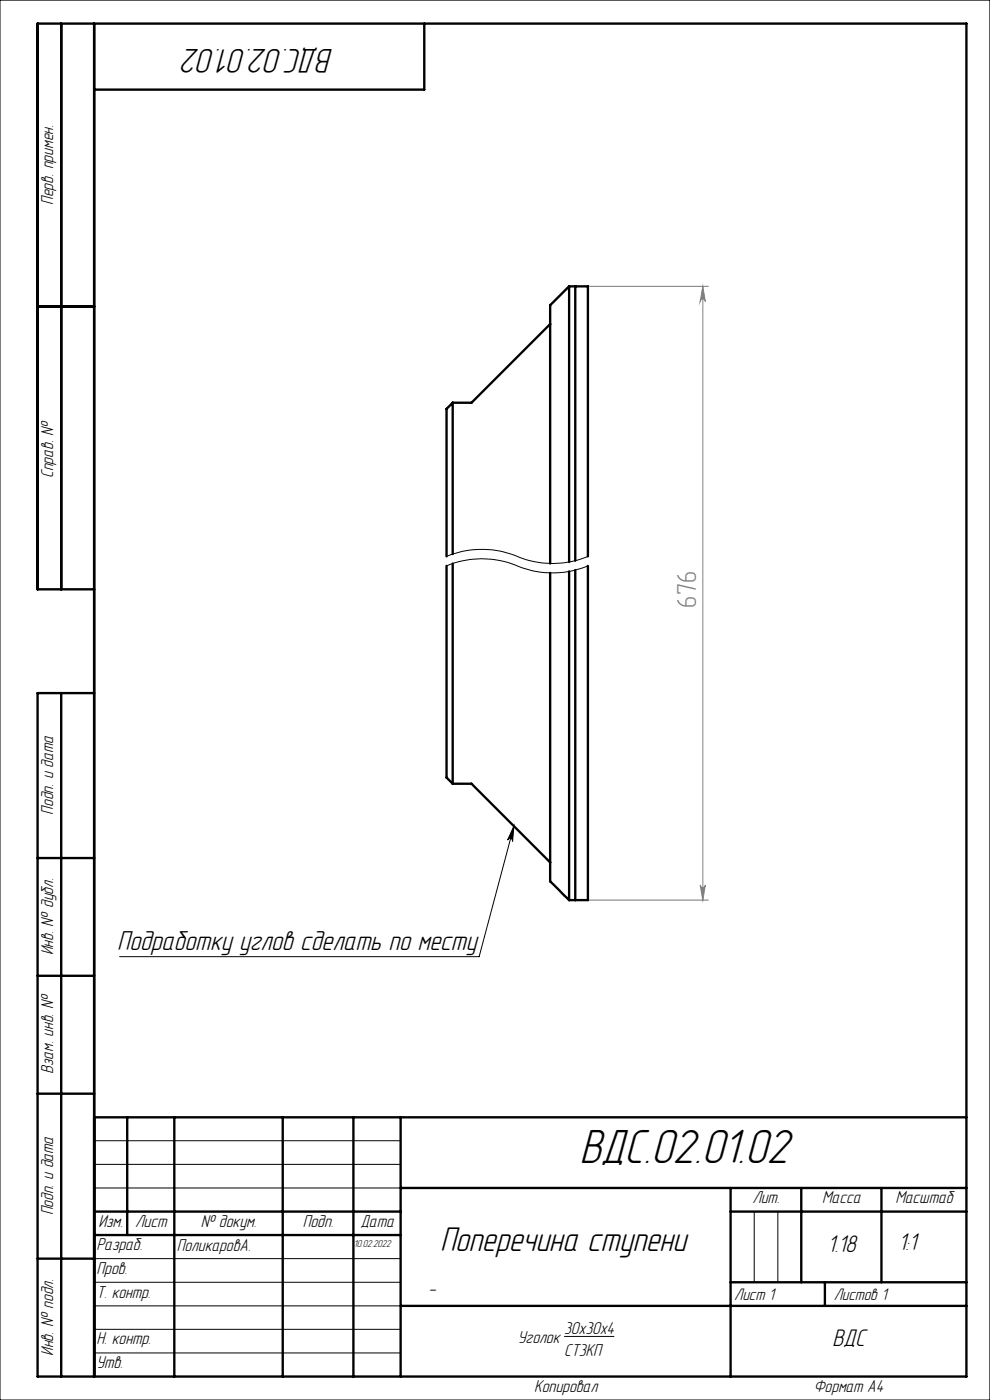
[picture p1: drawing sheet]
<svg xmlns="http://www.w3.org/2000/svg" width="210mm" height="297mm" viewBox="0 0 210 297" stroke-linecap="round" stroke-linejoin="round" font-family="sans-serif">
<g fill="none" stroke="#000" stroke-width=".21">
<path d="M0 0h210v297h-210zM94.7 118a20 20 0 0 1 16.2 .5 19.6 19.6 0 0 0 13.8-.5M94.7 120a20 20 0 0 1 16.2 .5 19.6 19.6 0 0 0 13.8-.5M109 175.3l-7.4 27.6h-76.2M109 175.3l-.3 3.2a.55 .55 0 0 0-.4-.7 .55 .55 0 0 0-.6 .4zM20 242h65M20 247h65M20 252h65M160 257v15M165 257v15M20 267h65M20 272h65"/>
<path d="M20 277h65M20 282h65M20 287h65M119.7 283.5h10.6"/>
</g>
<path d="M124.7 60.7h25.6M149.1 60.7v130.3M149.1 60.7l.5 3.3a.55 .55 0 0 0-.5-.6 .55 .55 0 0 0-.6 .6zM124.7 191h25.6M148.5 187.7a.55 .55 0 0 0 .6 .6 .55 .55 0 0 0 .5-.6l-.5 3.3z" fill="none" stroke="#808080" stroke-width=".21"/>
<g fill="none" stroke="#000" stroke-width=".5">
<path d="M13 5v120M20 5v287M90 5v14h-70M8 65h12M20 125h-12v-120h197v287h-197v-145h12M13 147v145M8 182h12M8 207h12M8 232h12M20 237h185M27 237v25M37 237v55"/>
<path d="M60 237v55M75 237v55M85 237v55M20 257h65M85 252h120M155 252v40M155 257h50M170 252v20M187 252v20M8 267h12M20 262h65M85 277h120"/>
<path d="M155 272h50M175 272v5"/>
</g>
<path d="M109 175.3l-.3 3.2a.55 .55 0 0 0-.4-.7 .55 .55 0 0 0-.6 .4z" fill="#000"/>
<path d="M149.1 60.7l.5 3.3a.55 .55 0 0 0-.5-.6 .55 .55 0 0 0-.6 .6zM148.5 187.7a.55 .55 0 0 0 .6 .6 .55 .55 0 0 0 .5-.6l-.5 3.3z" fill="#808080"/>
<g fill="none" stroke="#000" stroke-width=".5">
<path d="M116.7 68.8l-16.7 16.6h-4M120.7 60.7h1.3M120.7 60.7l-4 4v54.9M120.7 60.7v58.5M122 60.7v58.3M122 60.7h2.7v57.3M96 85.4l-1.3 1.3v31.3M96 85.4v32.1M96 119.6v46.7M94.7 120v45l1.3 1.3M116.7 121.5v65.5l4 4M120.7 121.2v69.8"/>
<path d="M122 120.9v70.1M124.7 120v71h-2.7M96 166.3h4l16.7 16.6M120.7 191h1.3"/>
</g>
<text font-size="10.5" x="122.9" y="246.7">ВДС.02.01.02</text>
<g font-size="7.5">
<text x="70.8" y="10.5" transform="rotate(-180 70.8 10.5)">ВДС.02.01.02</text>
<text x="93.4" y="265.3">Поперечина ступени</text>
</g>
<text font-size="6" x="24.9" y="201.5">Подработку углов сделать по месту</text>
<text font-size="5.8" fill="#808080" x="147.7" y="128.9" transform="rotate(-90 147.7 128.9)">676</text>
<g font-size="5.3">
<text x="175.5" y="265.6">1.18</text>
<text x="190.6" y="265.2">1:1</text>
<text x="176.6" y="285.6">ВДС</text>
</g>
<text font-size="4.4" x="90.9" y="274.7">-</text>
<g font-size="3.8">
<text x="11.3" y="43.5" transform="rotate(-90 11.3 43.5)">Перв. примен.</text>
<text x="11.3" y="101.4" transform="rotate(-90 11.3 101.4)">Справ. №</text>
<text x="11.3" y="172.8" transform="rotate(-90 11.3 172.8)">Подп. и дата</text>
<text x="11.3" y="202.7" transform="rotate(-90 11.3 202.7)">Инв. № дубл.</text>
<text x="11.3" y="227.8" transform="rotate(-90 11.3 227.8)">Взам. инв. №</text>
<text x="11.3" y="257.9" transform="rotate(-90 11.3 257.9)">Подп. и дата</text>
<text x="159.6" y="255.3">Лит.</text>
<text x="174.4" y="255.3">Масса</text>
<text x="189.9" y="255.3">Масштаб</text>
<text x="20.9" y="260.3">Изм.</text>
<text x="28.7" y="260.2">Лист</text>
<text x="42.6" y="260.2">№ докум.</text>
<text x="64.2" y="260.2">Подп.</text>
<text x="76.5" y="260.2">Дата</text>
<text x="20.5" y="265.3">Разраб.</text>
<text x="37.5" y="265.4">ПоликаровА.</text>
<text x="20.5" y="275.3">Т. контр.</text>
<text x="20.5" y="270.3">Пров.</text>
<text x="11.3" y="287.7" transform="rotate(-90 11.3 287.7)">Инв. № подл.</text>
<text x="20.5" y="285.2">Н. контр.</text>
<text x="109.9" y="284.9">Уголок</text>
<text x="119.7" y="283.1">30х30х4</text>
<text x="119.7" y="287.7">СТ3КП</text>
<text x="20.5" y="290.3">Утв.</text>
<text x="113.3" y="295.3">Копировал</text>
<text x="172.6" y="295.3">Формат А4</text>
</g>
<g font-size="3.7">
<text x="155.7" y="275.8">Лист 1</text>
<text x="176.9" y="275.8">Листов 1</text>
</g>
<text font-size="2.2" x="75.1" y="264.6">10.02.2022</text>
</svg>
